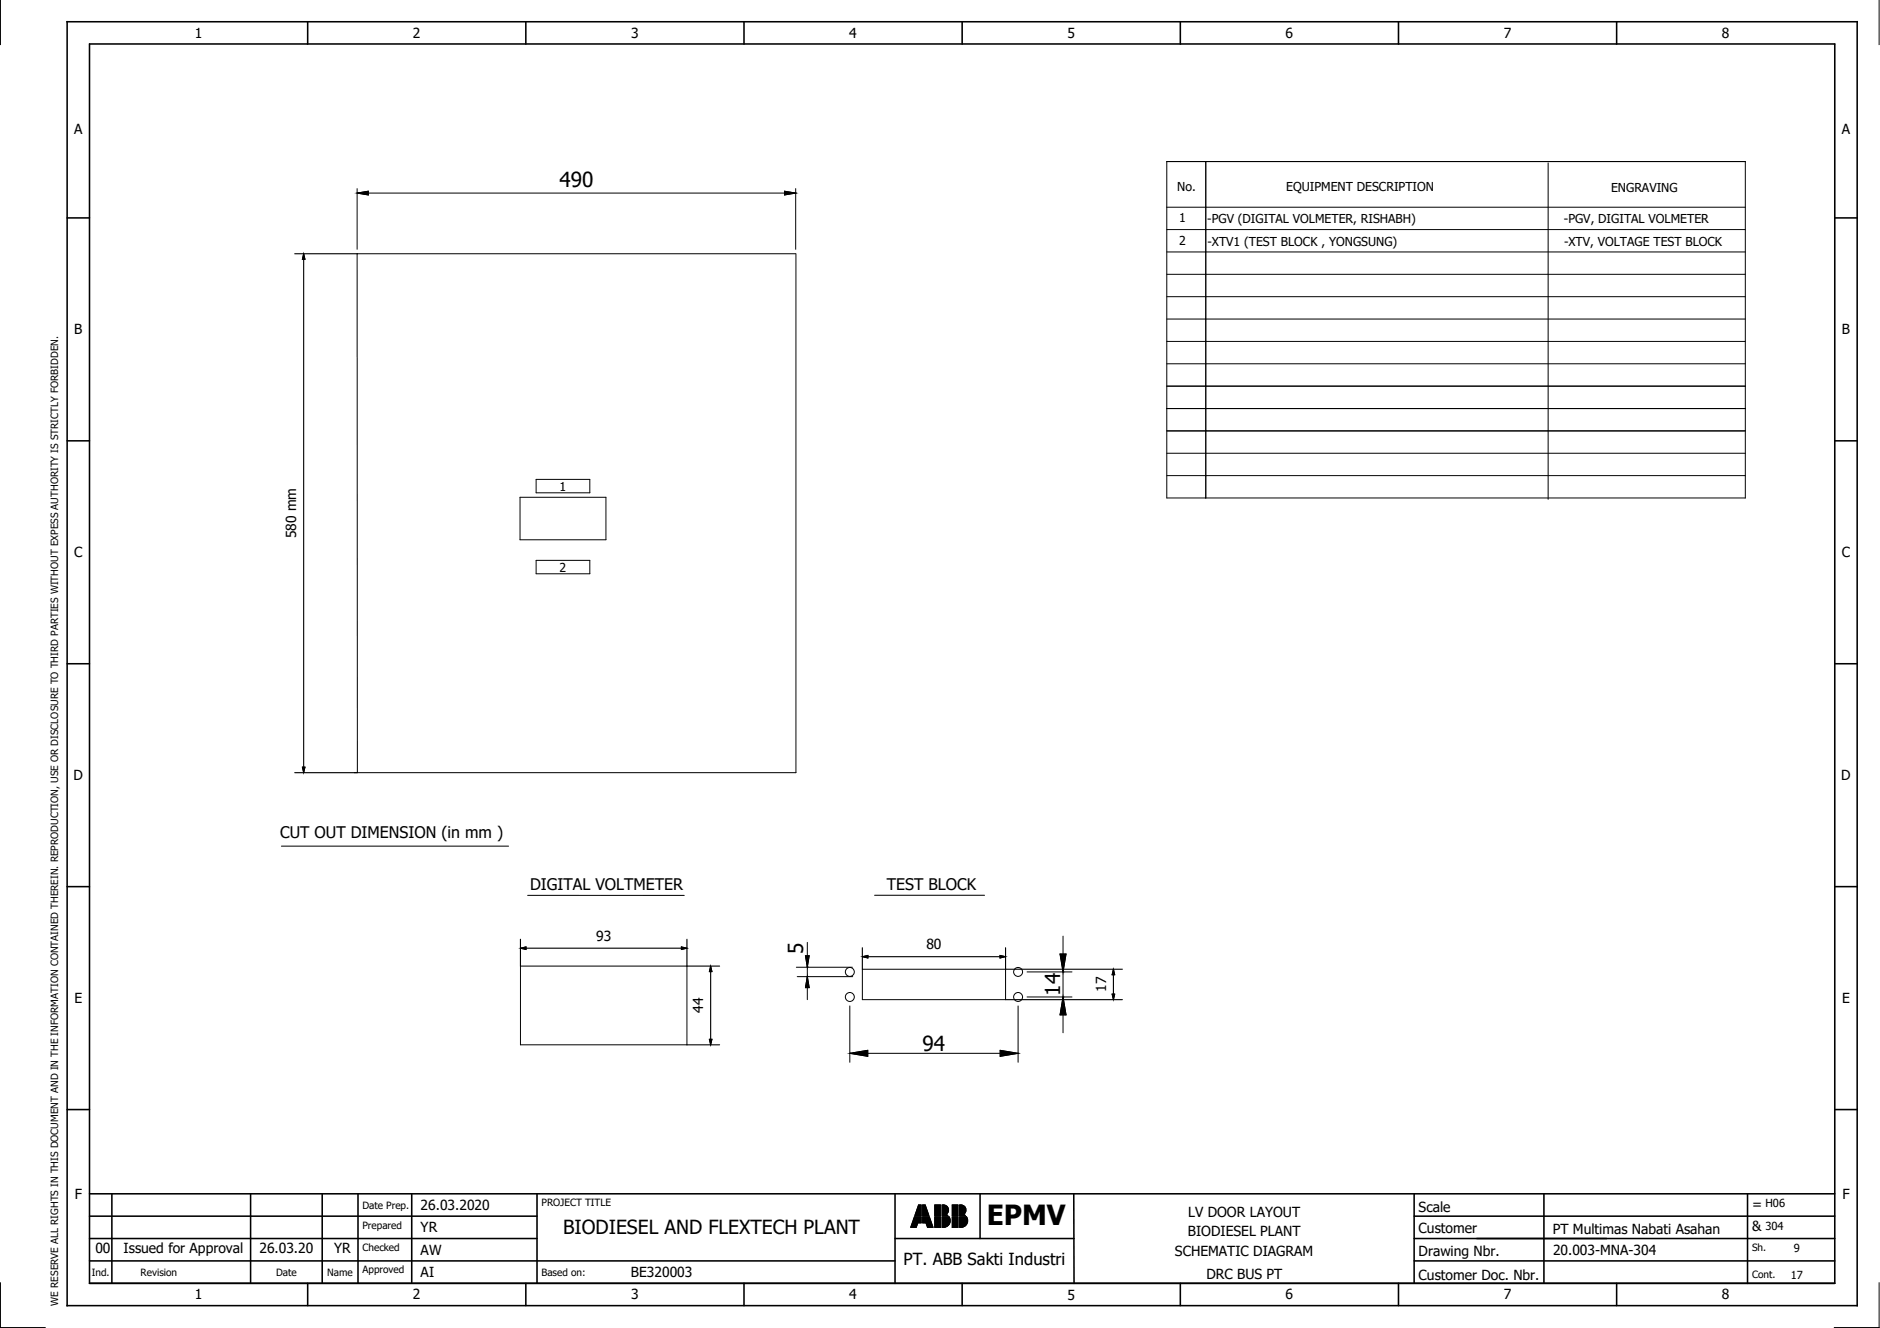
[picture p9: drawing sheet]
<svg xmlns="http://www.w3.org/2000/svg" width="297mm" height="210mm" viewBox="0 0 297 210" stroke-linecap="round" stroke-linejoin="round" font-family="sans-serif">
<g fill="none" stroke="#000" stroke-width=".25">
<path d="M10.6 3.4h282.8v203h-282.8zM14.1 7h275.8v195.8h-275.8zM48.6 3.4v3.6M83.1 3.4v3.6M117.6 3.4v3.6M152 3.4v3.6M186.5 3.4v3.6M221 3.4v3.6M255.4 3.4v3.6M10.6 34.4h3.5M289.9 34.4h3.5M10.6 69.7h3.5"/>
<path d="M289.9 69.7h3.5M10.6 104.9h3.5M289.9 104.9h3.5M10.6 140.1h3.5M289.9 140.1h3.5M10.6 175.4h3.5M289.9 175.4h3.5M14.1 195.8h70.7M14.1 188.7h275.8M14.1 192.2h70.7M14.1 199.3h127.3M17.7 188.7v14.1"/>
<path d="M39.6 188.7v14.1M50.9 188.7v14.1M56.6 188.7v14.1M65.1 188.7v14.1M84.8 188.7v14.1M141.4 195.8h28.3M141.4 188.7v14.2M154.8 188.7v7.1M169.7 188.7v14.2M223.4 195.8h66.5M223.4 188.7v14.1M223.4 192.2h66.5"/>
<path d="M223.4 199.3h66.5M243.9 188.7v14.1M276.1 188.7v14.2M14.1 202.9h275.8M48.6 202.8v3.6M83.1 202.8v3.6M117.6 202.8v3.6M152 202.8v3.6M186.5 202.8v3.6M221 202.8v3.6M255.4 202.8v3.6"/>
</g>
<g fill="none" stroke="#000" stroke-width=".16">
<path d="M.1 0v7M296.9 0v7M56.4 30.5h.1M56.4 29.8v9.6M56.4 30.5l1.8-.3v.6zM58.2 30.5h65.7M123.9 30.2l1.8 .3-1.8 .3zM125.7 30.5h.1M125.7 29.8v9.6M184.3 32.8h91.5M184.4 25.5h91.4v53.2h-91.4zM184.4 39.8h91.4"/>
<path d="M184.4 36.3h91.4M190.5 25.5v53.2M244.6 25.8v53.1M48 40.1l.2 .9h-.4zM125.7 40.1h-69.3l.1 82M125.8 40.1v82h-69.8M184.4 43.4h91.4M184.4 57.5h91.4M184.4 54h91.4M184.4 50.4h91.4M184.4 46.9h91.4M82.2 78.6h13.5v6.7h-13.5z"/>
<path d="M84.7 75.8h8.5v2.1h-8.5zM184.4 61h91.4M184.4 64.6h91.4M184.4 68.1h91.4M184.4 75.2h91.4M184.4 71.6h91.4M84.7 88.6h8.5v2.1h-8.5zM44.5 133.7h35.9M47.8 121.3h.4l-.2 .8zM82.2 152.7h26.3v12.4h-26.3zM82.2 149.9l.9-.2v.4zM83.4 141.5h24.7"/>
<path d="M107.7 149.7l.8 .2-.8 .2zM112.3 152.7l.2 .9h-.4zM125.8 152.9h8.9M126 154.4h8.7M127.3 151.1h.6l-.3 1.7zM127.6 152.8h.1M127.6 154.3h.1M127.6 149v5.8M127.6 155.9v2.1M127.6 154.3l.3 1.8h-.6zM134.3 159v8.9M136.3 153.2h22.6v4.8h-22.6z"/>
<path d="M136.3 151.2l.8-.2v.4zM138.2 141.5h17.4M158 151l.9 .2-.9 .2zM160.9 159v8.9M162.3 153.6h7.1M162.3 157.6h7.1M167.5 150.8h.9l-.4 2.8zM168 157.6h.1M168 153.6h.1M168 148v2.8M168 153.6v4M168 157.6l.4 2.8h-.9z"/>
<path d="M175.7 157.1h.4l-.2 .9zM175.9 153.2l.2 .9h-.4zM112.1 164.3h.4l-.2 .8zM134.3 166.5h.1M134.3 166.5l2.8-.5v1zM137.1 166.5h20.9M158 166l2.9 .5-2.9 .5zM160.9 166.5h.1M168 160.4v2.8M143.9 193.9v.1M144 193.7v.3M144 193.6v.4"/>
<path d="M144.1 193.4v.6M144.1 193.3v.7M144.2 193.1v.9M144.3 193v1M144.3 192.8v1.2M144.4 192.6v1.4M144.4 192.5v1.5M144.5 192.3h1.1v1h-.6l-.2 .7h-.9zM144.5 192.3v1.7M144.6 192v.1M144.6 192.3v1.7M144.6 191.8v.3"/>
<path d="M144.7 191.7v.4M144.7 192.3v1.7M144.8 191.5v.6M144.8 192.3v1.7M144.8 191.4v.7M144.8 192.3v1.6M144.9 191.2v.9M144.9 192.3v1.4M144.9 191.1v1M144.9 192.3v1.3M145 190.9v1.2M145 192.3v1.1"/>
<path d="M145 190.7v1.4M145 192.3v1M145.1 190.6v1.5M145.1 192.3v1M145.1 190.5h.5v1.6h-1.1zM145.1 190.5v1.6M145.2 190.5v1.6M145.2 192.3v1M145.3 190.5v1.6M145.3 192.3v1M145.4 190.5v1.6M145.4 192.3v1"/>
<path d="M145.5 190.5v1.6M145.5 192.3v1M145.8 190.5h.4l.6 1.6h-1zM145.8 192.3h1l.6 1.7h-.9l-.2-.7h-.5zM145.8 190.5v1.6M145.8 192.3v1M145.9 190.5v1.6M145.9 192.3v1M146 190.5v1.6M146 192.3v1M146.1 190.5v1.6M146.1 192.3v1"/>
<path d="M146.2 190.5v1.6M146.2 192.3v1M146.2 190.6v1.5M146.3 190.8v1.3M146.3 192.3v1M146.4 190.9v1.2M146.4 192.3v1.2M146.4 191.1v1M146.4 192.3v1.3M146.5 191.2v.9M146.5 192.3v1.5M146.5 191.4v.7"/>
<path d="M146.5 192.3v1.6M146.6 191.6v.5M146.6 192.3v1.7M146.6 191.7v.4M146.7 191.9v.2M146.7 192.3v1.7M146.7 192v.1M146.8 192.3v1.7M146.8 192.4v1.6M146.9 192.5v1.5M147 192.7v1.3M147 192.8v1.2"/>
<path d="M147.1 193v1M147.1 193.1v.9M147.2 193.3v.7M147.2 193.5v.5M147.3 193.6v.4M147.3 193.8v.2M147.4 193.9v.1M147.7 190.5h.9v1.6h-.9zM147.7 192.3h.9v1.7h-.9zM147.7 190.5v1.6M147.7 192.3v1.7M147.8 190.5v1.6"/>
<path d="M147.8 192.3v1.7M147.9 190.5v1.6M147.9 192.3v1.7M148 190.5v1.6M148 192.3v1.7M148.1 190.5v1.6M148.1 192.3v1.7M148.2 190.5v1.6M148.2 192.3v1.7M148.3 190.5v1.6M148.3 192.3v1.7M148.4 190.5v1.6"/>
<path d="M148.4 192.3v1.7M148.5 190.5v1.6M148.5 192.3v1.7M148.6 190.5v1.6M148.6 192.3v1.7M148.8 190.5a.82 .82 0 0 1 1 .4 .82 .82 0 0 1-.3 1l.3 .2h-1zM148.9 190.5v1.6M148.9 192.3v1.7M149 190.5v1.6M149 192.3v1.7M149.1 190.5v1.6M149.1 192.3v1.7"/>
<path d="M149.2 190.5v1.6M149.2 192.3v1.7M149.3 190.5v1.6M149.3 192.3v1.7M149.4 190.5v1.6M149.4 192.3v1.6M149.5 190.6v1.5M149.5 192.3v1.6M149.6 190.6v1.3M149.6 192v.1M149.6 192.3v1.6M149.6 190.7v1.2"/>
<path d="M149.7 190.7v1.1M149.7 192v.1M149.7 192.3v1.5M149.7 190.8v.9M149.7 192.1h.1M149.8 190.9v.7M149.8 192.3v1.4M149.8 191v.5M149.9 192.3v1.3M150 192.3a1.06 1.06 0 0 1-.9 1.7M150 192.3h-1.2v1.7h.3M150 192.4v1.1"/>
<path d="M150.1 192.5v.9M150.1 192.7v.5M150.4 190.5h1v1.6h-1zM150.4 192.3h1v1.7h-1zM150.5 190.5v1.6M150.5 192.3v1.7M150.6 190.5v1.6M150.6 192.3v1.7M150.7 190.5v1.6M150.7 192.3v1.7M150.8 190.5v1.6M150.8 192.3v1.7"/>
<path d="M150.9 190.5v1.6M150.9 192.3v1.7M151 190.5v1.6M151 192.3v1.7M151.1 190.5v1.6M151.1 192.3v1.7M151.2 190.5v1.6M151.2 192.3v1.7M151.3 190.5v1.6M151.3 192.3v1.7M151.6 190.5a.82 .82 0 0 1 1 .4 .82 .82 0 0 1-.4 1l.3 .2h-.9zM151.7 190.5v1.6"/>
<path d="M151.7 192.3v1.7M151.8 190.5v1.6M151.8 192.3v1.7M151.9 190.5v1.6M151.9 192.3v1.7M152 190.5v1.6M152 192.3v1.7M152.1 190.5v1.6M152.1 192.3v1.7M152.2 190.5v1.6M152.2 192.3v1.6M152.3 190.6v1.5"/>
<path d="M152.3 192.3v1.6M152.3 190.6v1.3M152.3 192v.1M152.4 190.7v1.1M152.4 192v.1M152.4 192.3v1.6M152.4 192.3v1.5M152.5 190.8v.9M152.5 192.1h.1M152.5 192.3v1.5M152.5 190.9v.7M152.5 192.3v1.4"/>
<path d="M152.6 191v.5M152.6 192.3v1.4M152.7 192.3v1.3M152.7 192.3a1.06 1.06 0 0 1-.9 1.7M152.7 192.3h-1.1v1.7h.2M152.8 192.4v1.1M152.8 192.5v.9M152.9 192.7v.5M.1 202.8v7h7M296.9 202.8v7h-7.1"/>
<circle cx="134.3" cy="157.6" r=".71"/>
<circle cx="134.3" cy="153.6" r=".71"/>
<circle cx="160.9" cy="157.6" r=".71"/>
<circle cx="160.9" cy="153.6" r=".71"/>
</g>
<g fill="#000" stroke="#000" stroke-width=".16">
<path d="M56.4 30.5l1.8-.3v.6zM123.9 30.2l1.8 .3-1.8 .3zM48 40.1l.2 .9h-.4zM47.8 121.3h.4l-.2 .8zM82.2 149.9l.9-.2v.4zM107.7 149.7l.8 .2-.8 .2zM112.3 152.7l.2 .9h-.4zM127.3 151.1h.6l-.3 1.7zM127.6 154.3l.3 1.8h-.6zM136.3 151.2l.8-.2v.4zM158 151l.9 .2-.9 .2zM167.5 150.8h.9l-.4 2.8z"/>
<path d="M175.9 153.2l.2 .9h-.4zM175.7 157.1h.4l-.2 .9zM112.1 164.3h.4l-.2 .8zM134.3 166.5l2.8-.5v1zM158 166l2.9 .5-2.9 .5zM168 157.6l.4 2.8h-.9z"/>
</g>
<g fill="none" stroke="#000" stroke-width=".18">
<path d="M46.6 40.1h9.9M48 40.8v80.6M46.6 122.1h9.9M82.2 148.5v4.2M82.9 149.9h24.9M108.5 148.5v4.2h5.2M112.3 153.4v11M136.3 149.8v3.4M137 151.2h21.2M158.9 149.8v3.4h18.4M158.9 158h18.4M175.9 153.9v3.4"/>
<path d="M108.5 165.1h5.2"/>
</g>
<text font-size="4.4" x="155.9" y="193.6">EPMV</text>
<g font-size="3.3">
<text x="88.4" y="29.6">490</text>
<text x="126.9" y="150.8" transform="rotate(-90 126.9 150.8)">5</text>
<text x="167.5" y="157.4" transform="rotate(-90 167.5 157.4)">14</text>
<text x="145.8" y="166.1">94</text>
</g>
<text font-size="3.1" x="89" y="195.1">BIODIESEL AND FLEXTECH PLANT</text>
<text font-size="2.6" x="142.8" y="200">PT. ABB Sakti Industri</text>
<g font-size="2.5">
<text x="44.3" y="132.5">CUT OUT DIMENSION (in mm )</text>
<text x="83.7" y="140.7">DIGITAL VOLTMETER</text>
<text x="140.1" y="140.7">TEST BLOCK</text>
</g>
<g font-size="2.2">
<text x="30.8" y="6">1</text>
<text x="65.2" y="6">2</text>
<text x="99.7" y="6">3</text>
<text x="134.2" y="6">4</text>
<text x="168.7" y="6">5</text>
<text x="203.1" y="6">6</text>
<text x="237.6" y="6">7</text>
<text x="272.1" y="6">8</text>
<text x="11.7" y="21.2">A</text>
<text x="291" y="21.2">A</text>
<text x="11.7" y="52.9">B</text>
<text x="291" y="52.9">B</text>
<text x="11.7" y="88.1">C</text>
<text x="46.8" y="85.1" transform="rotate(-90 46.8 85.1)">580 mm</text>
<text x="291" y="88.1">C</text>
<text x="11.6" y="123.3">D</text>
<text x="290.9" y="123.3">D</text>
<text x="94.2" y="148.7">93</text>
<text x="146.4" y="150.1">80</text>
<text x="11.8" y="158.6">E</text>
<text x="111.1" y="160.1" transform="rotate(-90 111.1 160.1)">44</text>
<text x="174.8" y="156.8" transform="rotate(-90 174.8 156.8)">17</text>
<text x="291.1" y="158.6">E</text>
<text x="11.8" y="189.5">F</text>
<text x="66.5" y="191.2">26.03.2020</text>
<text x="224.1" y="191.5">Scale</text>
<text x="276.8" y="191.1">=</text>
<text x="291.1" y="189.5">F</text>
<text x="15.1" y="198">00</text>
<text x="19.5" y="198">Issued for Approval</text>
<text x="41" y="198">26.03.20</text>
<text x="52.8" y="198">YR</text>
<text x="66.5" y="194.8">YR</text>
<text x="187.7" y="195.4">BIODIESEL PLANT</text>
<text x="187.7" y="192.3">LV DOOR LAYOUT</text>
<text x="224.1" y="194.9">Customer</text>
<text x="245.4" y="195">PT Multimas Nabati Asahan</text>
<text x="276.8" y="194.6">&amp;</text>
<text x="66.5" y="198.3">AW</text>
<text x="66.5" y="201.8">AI</text>
<text x="99.7" y="201.8">BE320003</text>
<text x="185.6" y="198.6">SCHEMATIC DIAGRAM</text>
<text x="190.6" y="202.1">DRC BUS PT</text>
<text x="224.1" y="198.6">Drawing Nbr.</text>
<text x="224.1" y="202.3">Customer Doc. Nbr.</text>
<text x="245.4" y="198.3">20.003-MNA-304</text>
<text x="30.8" y="205.4">1</text>
<text x="65.2" y="205.4">2</text>
<text x="99.7" y="205.4">3</text>
<text x="134.2" y="205.4">4</text>
<text x="168.7" y="205.4">5</text>
<text x="203.1" y="205.4">6</text>
<text x="237.6" y="205.4">7</text>
<text x="272.1" y="205.4">8</text>
</g>
<g font-size="1.9">
<text x="186" y="30.2">No.</text>
<text x="186.3" y="35.2">1</text>
<text x="190.7" y="35.2">-PGV (DIGITAL VOLMETER, RISHABH)</text>
<text x="203.2" y="30.2">EQUIPMENT DESCRIPTION</text>
<text x="247.1" y="35.2">-PGV, DIGITAL VOLMETER</text>
<text x="254.5" y="30.3">ENGRAVING</text>
<text x="186.3" y="38.7">2</text>
<text x="190.8" y="38.9">-XTV1 (TEST BLOCK , YONGSUNG)</text>
<text x="247.1" y="38.9">-XTV, VOLTAGE TEST BLOCK</text>
<text x="88.4" y="77.5">1</text>
<text x="88.4" y="90.3">2</text>
</g>
<g font-size="1.8">
<text x="278.9" y="190.8">H06</text>
<text x="278.9" y="194.3">304</text>
<text x="283.4" y="197.9">9</text>
<text x="282.9" y="202.1">17</text>
</g>
<g font-size="1.6">
<text x="57.3" y="191">Date Prep.</text>
<text x="85.6" y="190.6">PROJECT TITLE</text>
<text x="57.3" y="194.2">Prepared</text>
<text x="57.3" y="197.8">Checked</text>
<text x="276.8" y="197.7">Sh.</text>
<text x="14.5" y="201.6">Ind.</text>
<text x="22.2" y="201.6">Revision</text>
<text x="43.6" y="201.6">Date</text>
<text x="51.7" y="201.6">Name</text>
<text x="57.3" y="201.3">Approved</text>
<text x="85.6" y="201.6">Based on:</text>
<text x="276.8" y="201.9">Cont.</text>
<text x="9.2" y="206.4" transform="rotate(-90 9.2 206.4)">WE RESERVE ALL RIGHTS IN THIS DOCUMENT AND IN THE INFORMATION CONTAINED THEREIN. REPRODUCTION, USE OR DISCLOSURE TO THIRD PARTIES WITHOUT EXPESS AUTHORITY IS STRICTLY FORBIDDEN.</text>
</g>
</svg>
